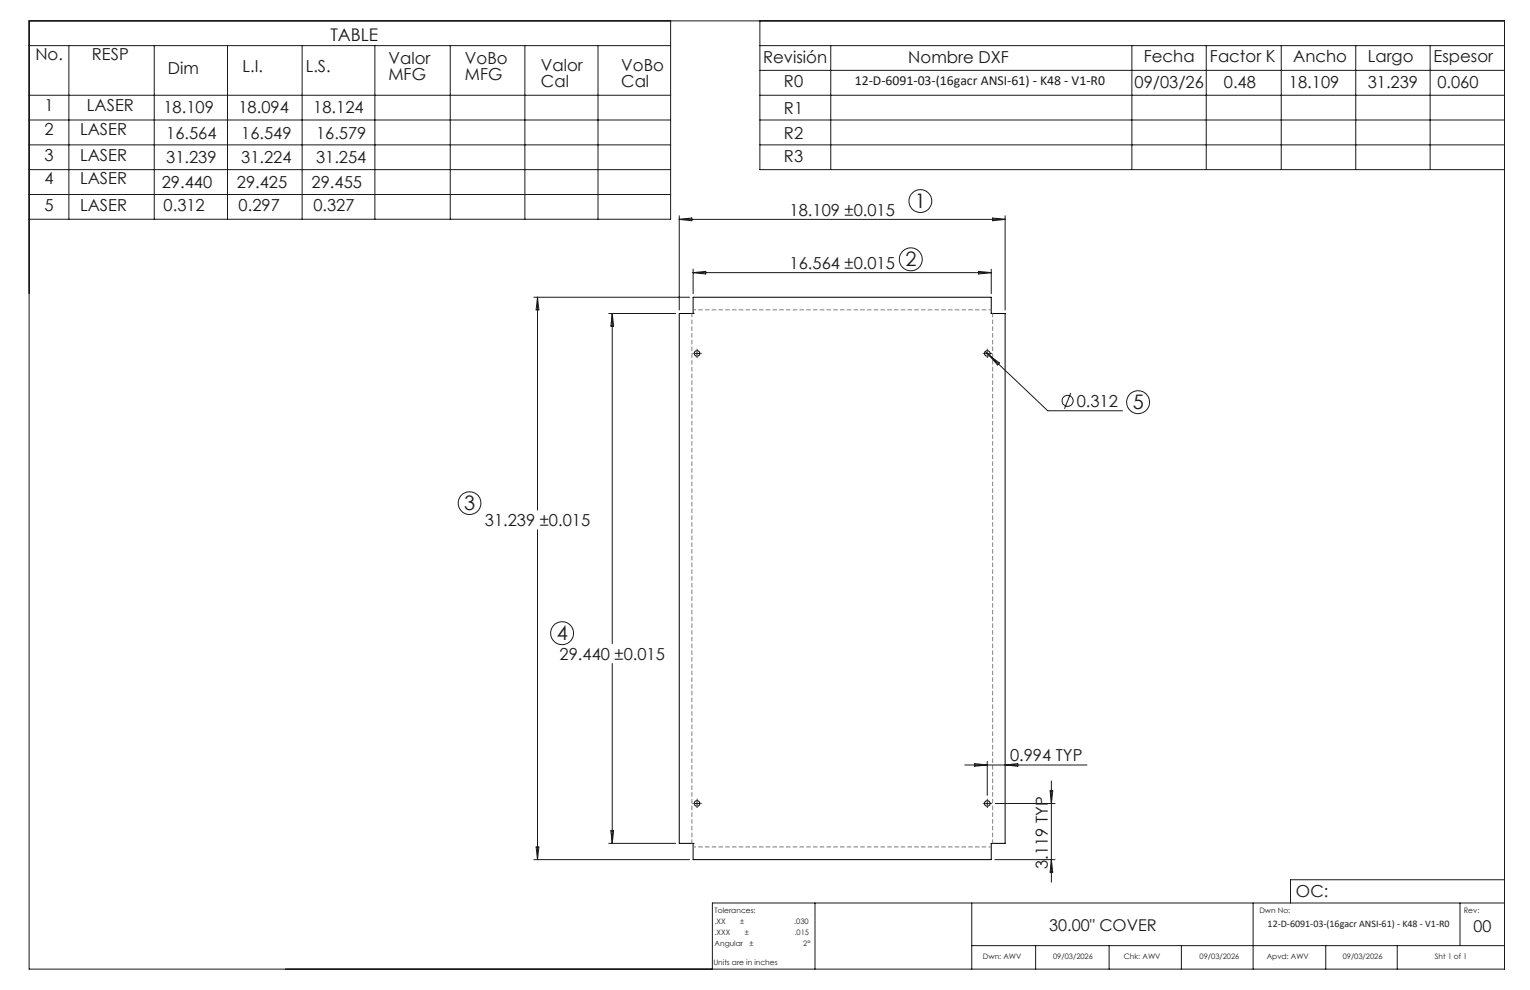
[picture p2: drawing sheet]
<svg xmlns="http://www.w3.org/2000/svg" width="432mm" height="279mm" viewBox="0 0 432 279" stroke-linecap="round" stroke-linejoin="round" font-family="sans-serif">
<g fill="none" stroke="#000" stroke-width=".28">
<path d="M195.6 88.4h.1M195.6 88.5v-4.6h84.2v4.6M195.6 88.5h-3.9v149.5h3.9v4.6h84.2v-4.6h3.9v-149.5h-3.9M279.8 88.4h.1M195.6 238.1h.1M279.8 238.1h.1"/>
<circle cx="196.7" cy="99.7" r=".8"/>
<circle cx="278.6" cy="99.7" r=".8"/>
<circle cx="196.7" cy="226.7" r=".8"/>
<circle cx="278.6" cy="226.7" r=".8"/>
</g>
<g fill="none" stroke="#191924" stroke-width=".28">
<path d="M8.2 5.9h416.4v267.6h-416.4zM8.2 12.9h181.1M19.4 12.9v49M43.5 12.9v49M64.2 12.9v49M85.3 12.9v49M105.8 12.9v49M127.1 12.9v49M148.1 12.9v49M168.8 12.9v49M189.3 5.9v56h-181.1M214.5 12.9h210.1"/>
<path d="M214.5 5.9v42h210.1M214.5 19.9h210.1M234.5 12.9v35M319.4 12.9v35M340.4 12.9v35M361.6 12.9v35M382.6 12.9v35M403.6 12.9v35M8.2 26.9h181.1M8.2 33.9h181.1M214.5 26.9h210.1M214.5 33.9h210.1"/>
<path d="M8.2 40.9h181.1M8.2 47.9h181.1M8.2 54.9h181.1M214.5 40.9h210.1M191.7 60.9v26.6M191.7 61.9h92M191.7 61.9l3.6-.4v.8zM195.6 76v6.9M195.6 76.9h84.2M195.6 76.9l3.6-.3v.7zM276.2 76.6l3.6 .3-3.6 .4zM279.8 76v6.9"/>
<path d="M280.1 61.5l3.6 .4-3.6 .4zM283.7 60.9v26.6M150.7 83.9h43.9M151.7 83.9v60.1M151.7 83.9l.4 3.6h-.8zM171.8 88.5h18.9M172.8 88.5v93.2M172.8 88.5l.4 3.5h-.8zM196.2 99.8h1M196.7 99.2v1.1M278.1 99.2l1.1 1.1M278.1 99.8h1"/>
<path d="M278.6 99.2v1.1M279.2 100.3l16.5 15.6h21.1M279.2 100.3l2.8 2.1-.5 .6zM302.2 110.9l-1.8 4.5M151.7 149.5v93.1M172.8 187.3v50.7M272.3 215.9h34.5M275.1 215.5l3.5 .4-3.5 .4zM278.6 214.9v9.6M283.7 215.9l3.5-.4v.8zM151.3 239h.8l-.4 3.6zM171.8 238h18.9"/>
<path d="M172.4 234.5h.8l-.4 3.5zM196.2 226.8h1M196.7 226.2v1.1M278.1 226.8h1M278.6 226.2v1.1M280.9 226.8h16.8M296.4 223.2h.7l-.4 3.6zM296.7 220.4v28.6M150.7 242.6h43.9M230 254.8v18.7M274.2 254.8v18.7M280.8 242.6h16.9"/>
<path d="M296.7 242.6l.4 3.6h-.7zM353.7 254.8v18.7M412 254.8v12.1M424.6 254.8h-223.6v18.7M424.6 248.3h-60.4v6.5M274.2 266.9h150.4M292.3 266.9v6.6M313 266.9v6.6M333.4 266.9v6.6M374.2 266.9v6.6M394.3 266.9v6.6"/>
<circle cx="259.7" cy="56.7" r="3.2"/>
<circle cx="257" cy="73.2" r="3.2"/>
<circle cx="301.3" cy="113.1" r="1.55"/>
<circle cx="321.2" cy="113.5" r="3.2"/>
<circle cx="132.5" cy="142" r="3.2"/>
<circle cx="158.6" cy="178.7" r="3.2"/>
</g>
<g fill="none" stroke="#191924" stroke-width=".28" stroke-dasharray="15.2 1.3 1.3 1.3" stroke-linecap="butt">
<path d="M195.7 99.7h-.3M196.7 98.7v-.3M197.7 99.7h.3M277.6 99.7h-.2M278.6 98.7v-.3M279.6 99.7h.3M196.7 100.7v.3M278.6 100.7v.3M195.7 226.7h-.3M196.7 225.7v-.3M196.7 227.7v.3M197.7 226.7h.3"/>
<path d="M277.6 226.7h-.2M278.6 225.7v-.3M278.6 227.7v.3M279.6 226.7h.3"/>
</g>
<path d="M279.8 87.4h-84.2M195.6 239h84.2" fill="none" stroke="#808080" stroke-width=".28" stroke-dasharray="1.3 .6" stroke-dashoffset=".5" stroke-linecap="butt"/>
<path d="M195.3 88.5v149.5M280.1 238v-149.5" fill="none" stroke="#808080" stroke-width=".28" stroke-dasharray="1.3 .6" stroke-dashoffset=".2" stroke-linecap="butt"/>
<g font-size="5.6" fill="#191924">
<text x="258.2" y="58.7">1</text>
<text x="255.6" y="75.2">2</text>
<text x="319.7" y="115.5">5</text>
<text x="131" y="144">3</text>
<text x="157.1" y="180.7">4</text>
</g>
<text font-size="4.9" fill="#191924" x="93.3" y="11.4">TABLE</text>
<g font-size="4.7" fill="#191924">
<text x="10" y="17">No.</text>
<text x="26" y="17">RESP</text>
<text x="215.4" y="17.6">Revisión</text>
<text x="256.3" y="17.6">Nombre DXF</text>
<text x="322.8" y="17.5">Fecha</text>
<text x="341.5" y="17.5">Factor K</text>
<text x="365" y="17.5">Ancho</text>
<text x="386" y="17.5">Largo</text>
<text x="404.6" y="17.5">Espesor</text>
<text x="47.4" y="20.9">Dim</text>
<text x="68.4" y="20.4">L.I.</text>
<text x="86.3" y="20.4">L.S.</text>
<text x="109.6" y="18.1">Valor</text>
<text x="109.6" y="22.6">MFG</text>
<text x="131.2" y="18.1">VoBo</text>
<text x="131.2" y="22.6">MFG</text>
<text x="152.7" y="20">Valor</text>
<text x="175.3" y="20">VoBo</text>
<text x="152.7" y="24.5">Cal</text>
<text x="175.3" y="24.5">Cal</text>
<text x="221.3" y="24.6">R0</text>
<text x="320.2" y="24.7">09/03/26</text>
<text x="345.4" y="24.7">0.48</text>
<text x="363.8" y="24.7">18.109</text>
<text x="386" y="24.7">31.239</text>
<text x="405.7" y="24.7">0.060</text>
<text x="12.6" y="31.3">1</text>
<text x="24.5" y="31.3">LASER</text>
<text x="46.1" y="32">18.109</text>
<text x="67.3" y="32">18.094</text>
<text x="88.4" y="32">18.124</text>
<text x="221.3" y="32.1">R1</text>
<text x="12.6" y="38">2</text>
<text x="22.6" y="38">LASER</text>
<text x="46.9" y="39.2">16.564</text>
<text x="68.1" y="39.2">16.549</text>
<text x="89.2" y="39.2">16.579</text>
<text x="221.3" y="39.1">R2</text>
<text x="12.6" y="45.4">3</text>
<text x="22.6" y="45.4">LASER</text>
<text x="46.9" y="46.1">31.239</text>
<text x="68.1" y="46.1">31.224</text>
<text x="89.2" y="46.1">31.254</text>
<text x="221.3" y="45.8">R3</text>
<text x="12.6" y="51.9">4</text>
<text x="22.6" y="51.9">LASER</text>
<text x="45.7" y="53.2">29.440</text>
<text x="66.8" y="53.2">29.425</text>
<text x="88" y="53.2">29.455</text>
<text x="12.6" y="59.5">5</text>
<text x="22.6" y="59.5">LASER</text>
<text x="46.2" y="59.6">0.312</text>
<text x="67.3" y="59.6">0.297</text>
<text x="88.5" y="59.6">0.327</text>
<text x="222.8" y="60.9">18.109 ±0.015</text>
<text x="222.8" y="75.9">16.564 ±0.015</text>
<text x="303.9" y="114.8">0.312</text>
<text x="136.8" y="148.5">31.239 ±0.015</text>
<text x="157.9" y="186.2">29.440 ±0.015</text>
<text x="285.1" y="214.9">0.994 TYP</text>
<text x="295.7" y="245.3" transform="rotate(-90 295.7 245.3)">3.119 TYP</text>
<text x="365.8" y="253.1">OC:</text>
</g>
<g font-size="4.6" fill="#191924">
<text x="296.1" y="262.7">30.00&quot; COVER</text>
<text x="415.9" y="263">00</text>
</g>
<text font-size="3.9" fill="#191924" x="241.2" y="24">12-D-6091-03-(16gacr ANSI-61) - K48 - V1-R0</text>
<text font-size="2.8" fill="#191924" x="357.8" y="261.5">12-D-6091-03-(16gacr ANSI-61) - K48 - V1-R0</text>
<g font-size="2.1" fill="#191924">
<text x="201.7" y="257.6">Tolerances:</text>
<text x="355.4" y="257.8">Dwn No:</text>
<text x="413.1" y="257.8">Rev:</text>
<text x="201.7" y="260.7">.XX</text>
<text x="201.7" y="263.9">.XXX</text>
<text x="208.9" y="260.7">±</text>
<text x="210.2" y="263.9">±</text>
<text x="224.1" y="260.7">.030</text>
<text x="224.3" y="263.9">.015</text>
<text x="201.7" y="267">Angular</text>
<text x="211.5" y="267">±</text>
<text x="226.7" y="267">2°</text>
<text x="201.3" y="272.3">Units are in inches</text>
<text x="277.4" y="270.7">Dwn: AWV</text>
<text x="297.2" y="270.7">09/03/2026</text>
<text x="317.2" y="270.7">Chk: AWV</text>
<text x="338.6" y="270.7">09/03/2026</text>
<text x="357.5" y="270.7">Apvd: AWV</text>
<text x="378.9" y="270.7">09/03/2026</text>
<text x="404.9" y="270.7">Sht 1 of 1</text>
</g>
</svg>
